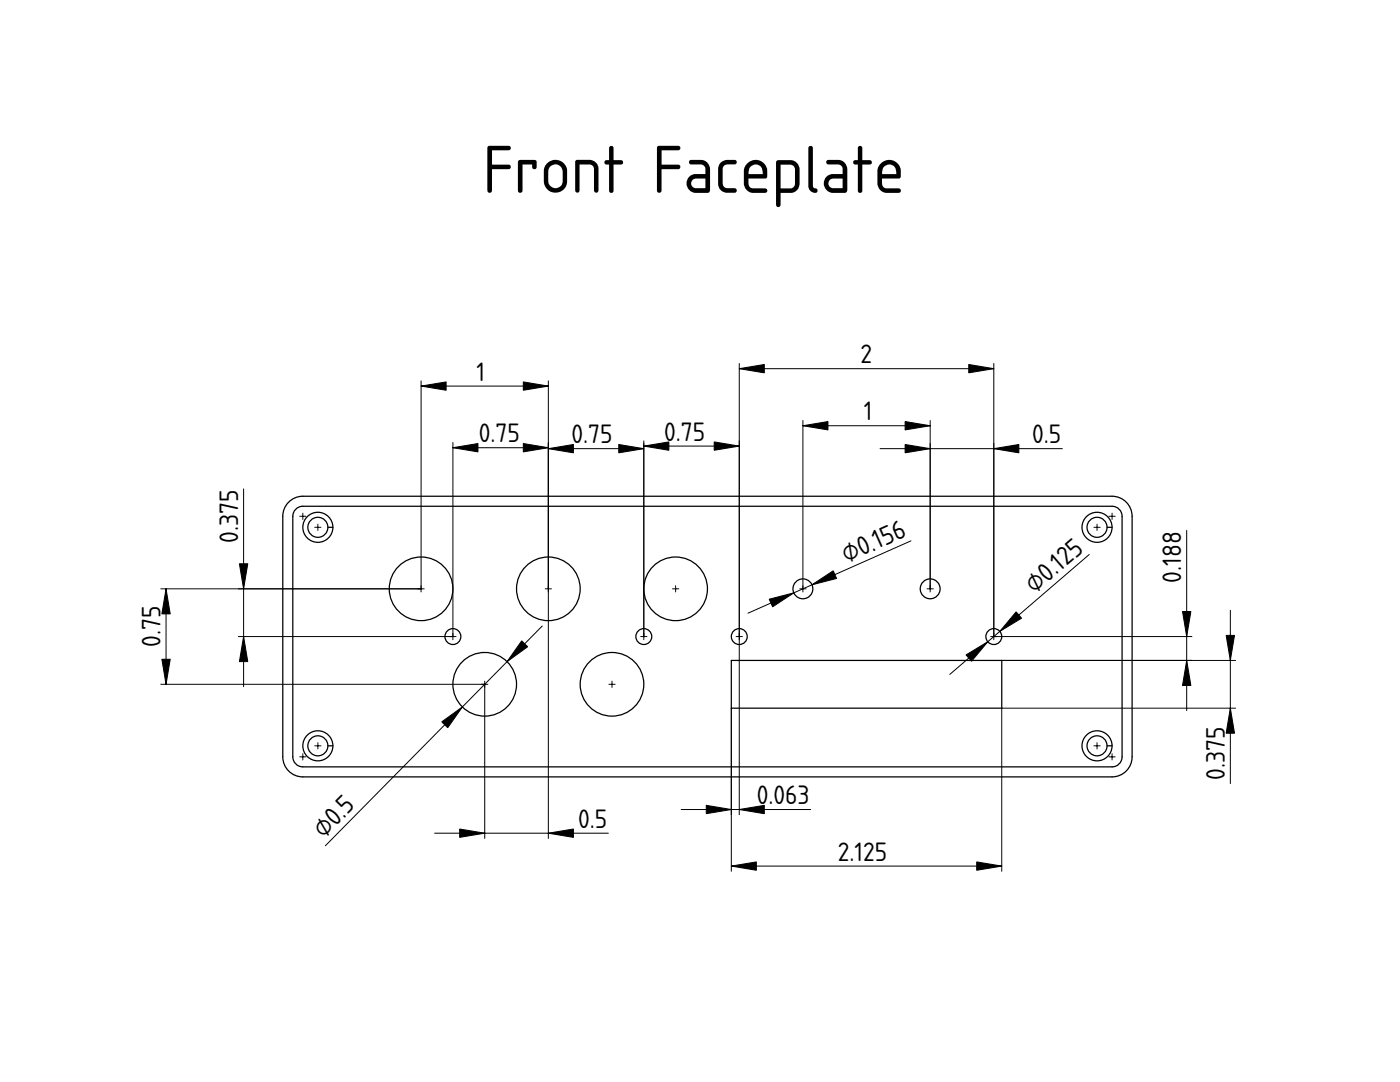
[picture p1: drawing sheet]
<svg xmlns="http://www.w3.org/2000/svg" width="279mm" height="216mm" viewBox="0 0 279 216" stroke-linecap="round" stroke-linejoin="round" font-family="sans-serif">
<g fill="none" stroke="#000" stroke-width=".25">
<path d="M57.6 100.2a4 4 0 0 1 2.8-1.2h161.5a4 4 0 0 1 4 4v48a4 4 0 0 1-4 4h-161.5a4 4 0 0 1-4-4v-48a4 4 0 0 1 1.2-2.8zM59 101.6l.9-.5 .5-.1h161.5a2 2 0 0 1 2 2v48a2 2 0 0 1-2 2h-161.5a2 2 0 0 1-2-2v-48l.1-.5zM65.4 105.2h1M220.9 105.2h1M145.9 131.8h54v9.5h-54zM65.4 148.8h1M220.9 148.8h1"/>
<circle cx="63.4" cy="105.2" r="3"/>
<circle cx="63.4" cy="105.2" r="2"/>
<circle cx="84" cy="117.5" r="6.4"/>
<circle cx="109.4" cy="117.5" r="6.4"/>
<circle cx="134.8" cy="117.5" r="6.4"/>
<circle cx="160.2" cy="117.5" r="1.98"/>
<circle cx="185.6" cy="117.5" r="1.98"/>
<circle cx="218.9" cy="105.2" r="3"/>
<circle cx="218.9" cy="105.2" r="2"/>
<circle cx="90.4" cy="127" r="1.59"/>
<circle cx="96.7" cy="136.5" r="6.4"/>
<circle cx="122.1" cy="136.5" r="6.4"/>
<circle cx="128.5" cy="127" r="1.59"/>
<circle cx="147.5" cy="127" r="1.59"/>
<circle cx="198.3" cy="127" r="1.59"/>
<circle cx="63.4" cy="148.8" r="3"/>
<circle cx="63.4" cy="148.8" r="2"/>
<circle cx="218.9" cy="148.8" r="3"/>
<circle cx="218.9" cy="148.8" r="2"/>
</g>
<g fill="#000" stroke="#080808" stroke-width=".2">
<path d="M60.4 102.4v1.2zM59.8 103h1.3z" fill-rule="evenodd"/>
<path d="M63.4 104.6v1.2zM62.8 105.2h1.3z" fill-rule="evenodd"/>
<path d="M84 116.9v1.2zM83.4 117.5h1.3z" fill-rule="evenodd"/>
<path d="M109.4 116.9v1.2zM108.8 117.5h1.3z" fill-rule="evenodd"/>
<path d="M134.8 116.9v1.2zM134.2 117.5h1.3z" fill-rule="evenodd"/>
<path d="M160.2 116.9v1.2zM159.6 117.5h1.3z" fill-rule="evenodd"/>
<path d="M185.6 116.9v1.2zM185 117.5h1.3z" fill-rule="evenodd"/>
<path d="M218.9 104.6v1.2zM218.3 105.2h1.3z" fill-rule="evenodd"/>
<path d="M221.9 102.4v1.2zM221.3 103h1.3z" fill-rule="evenodd"/>
<path d="M90.4 126.4v1.2zM89.8 127h1.2z" fill-rule="evenodd"/>
<path d="M96.7 135.9v1.3zM96.1 136.5h1.3z" fill-rule="evenodd"/>
<path d="M122.1 135.9v1.3zM121.5 136.5h1.3z" fill-rule="evenodd"/>
<path d="M128.5 126.4v1.2zM127.9 127h1.2z" fill-rule="evenodd"/>
<path d="M147.5 126.4v1.2zM146.9 127h1.3z" fill-rule="evenodd"/>
<path d="M198.3 126.4v1.2zM197.7 127h1.3z" fill-rule="evenodd"/>
<path d="M60.4 150.4v1.2zM59.8 151h1.3z" fill-rule="evenodd"/>
<path d="M63.4 148.2v1.2zM62.8 148.8h1.3z" fill-rule="evenodd"/>
<path d="M218.9 148.2v1.2zM218.3 148.8h1.3z" fill-rule="evenodd"/>
<path d="M221.9 150.4v1.2zM221.3 151h1.3z" fill-rule="evenodd"/>
</g>
<g fill="none" stroke="#000" stroke-width=".2">
<path d="M84 76v41.5h-51.9M84 77h25.4M109.4 76v91.3M147.5 72.5v90.1M147.5 73.6h50.8M198.3 72.5v54.5h39.6M48.6 97.6v39.4M90.4 89.3h19M90.4 88.3v38.7h-42.8M109.4 89.5h19.1M128.5 88v39M128.5 89h19"/>
<path d="M160.2 85h25.4M160.2 83.9v33.6M175.6 89.5h36.4M185.6 83.9v33.6M33.1 117.5v19M181.8 107.9l-32.5 14.5M217.4 110.6l-27.9 24M236.8 105.8v36M32.1 136.5h64.6v30.8M108.2 124.9l-43.3 43.9M199.9 131.8h46.7M245.5 121.8v34.5"/>
<path d="M145.9 141.3v32.6M246.6 141.3h-46.7v32.6M86.7 166.3h34.7M135.9 161.5h25.9M145.9 172.8h54"/>
</g>
<g fill="#000" stroke="#000" stroke-width=".2">
<path d="M84 77l5-.8v1.7zM104.4 76.2l5 .8-5 .9zM147.5 73.6l5-.9v1.7zM193.3 72.7l5 .9-5 .8zM90.4 89.3l5-.8v1.7zM104.4 88.5l5 .8-5 .9zM109.4 89.5l5-.8v1.7zM123.5 88.7l5 .8-5 .9zM128.5 89l5-.8v1.6zM142.5 88.2l5 .8-5 .8zM160.2 85l5-.9v1.7zM180.6 84.1l5 .9-5 .8z"/>
<path d="M180.6 88.7l5 .8-5 .9zM198.3 89.5l5-.8v1.7zM33.1 117.5l.9 5h-1.7zM47.8 112.5h1.6l-.8 5zM153.5 119.6l4.9-1.3-4.2 2.8zM162 116.7l4.3-2.8 .7 1.5zM32.3 131.5h1.7l-.9 5zM48.6 127l.8 5h-1.6zM104.1 127.9l1.2 1.2-4.1 2.9zM192.8 130.7l4.3-2.6-3.2 3.8zM202.8 122.1l1.1 1.3-4.4 2.6zM236.8 131.8l.9 5h-1.7z"/>
<path d="M236 122h1.7l-.9 5zM244.7 126.8h1.7l-.9 5zM88.2 144l4.1-2.9-2.9 4.1zM245.5 141.3l.9 5h-1.7zM91.7 165.4l5 .9-5 .8zM109.4 166.3l5-.9v1.7zM145.9 172.8l5-.8v1.7zM140.9 160.7l5 .8-5 .9zM147.5 161.5l5-.8v1.7zM194.9 172l5 .8-5 .9z"/>
</g>
<text font-size="12.7" x="96.3" y="38.5">Front Faceplate</text>
<g font-size="5">
<text x="95.1" y="76">1</text>
<text x="171.7" y="72.5">2</text>
<text x="172.4" y="83.9">1</text>
<text x="95.6" y="88.3">0.75</text>
<text x="114.1" y="88.4">0.75</text>
<text x="132.5" y="87.9">0.75</text>
<text x="206" y="88.4">0.5</text>
<text x="47.5" y="108.4" transform="rotate(-90 47.5 108.4)">0.375</text>
<text x="169" y="112.4" transform="rotate(-24 169 112.4)">⌀0.156</text>
<text x="206.5" y="118.5" transform="rotate(-41 206.5 118.5)">⌀0.125</text>
<text x="235.7" y="116.3" transform="rotate(-90 235.7 116.3)">0.188</text>
<text x="32.1" y="129.1" transform="rotate(-90 32.1 129.1)">0.75</text>
<text x="244.5" y="155.6" transform="rotate(-90 244.5 155.6)">0.375</text>
<text x="151" y="160.4">0.063</text>
<text x="64.6" y="167.4" transform="rotate(-45 64.6 167.4)">⌀0.5</text>
<text x="115.4" y="165.2">0.5</text>
<text x="167.2" y="171.7">2.125</text>
</g>
</svg>
